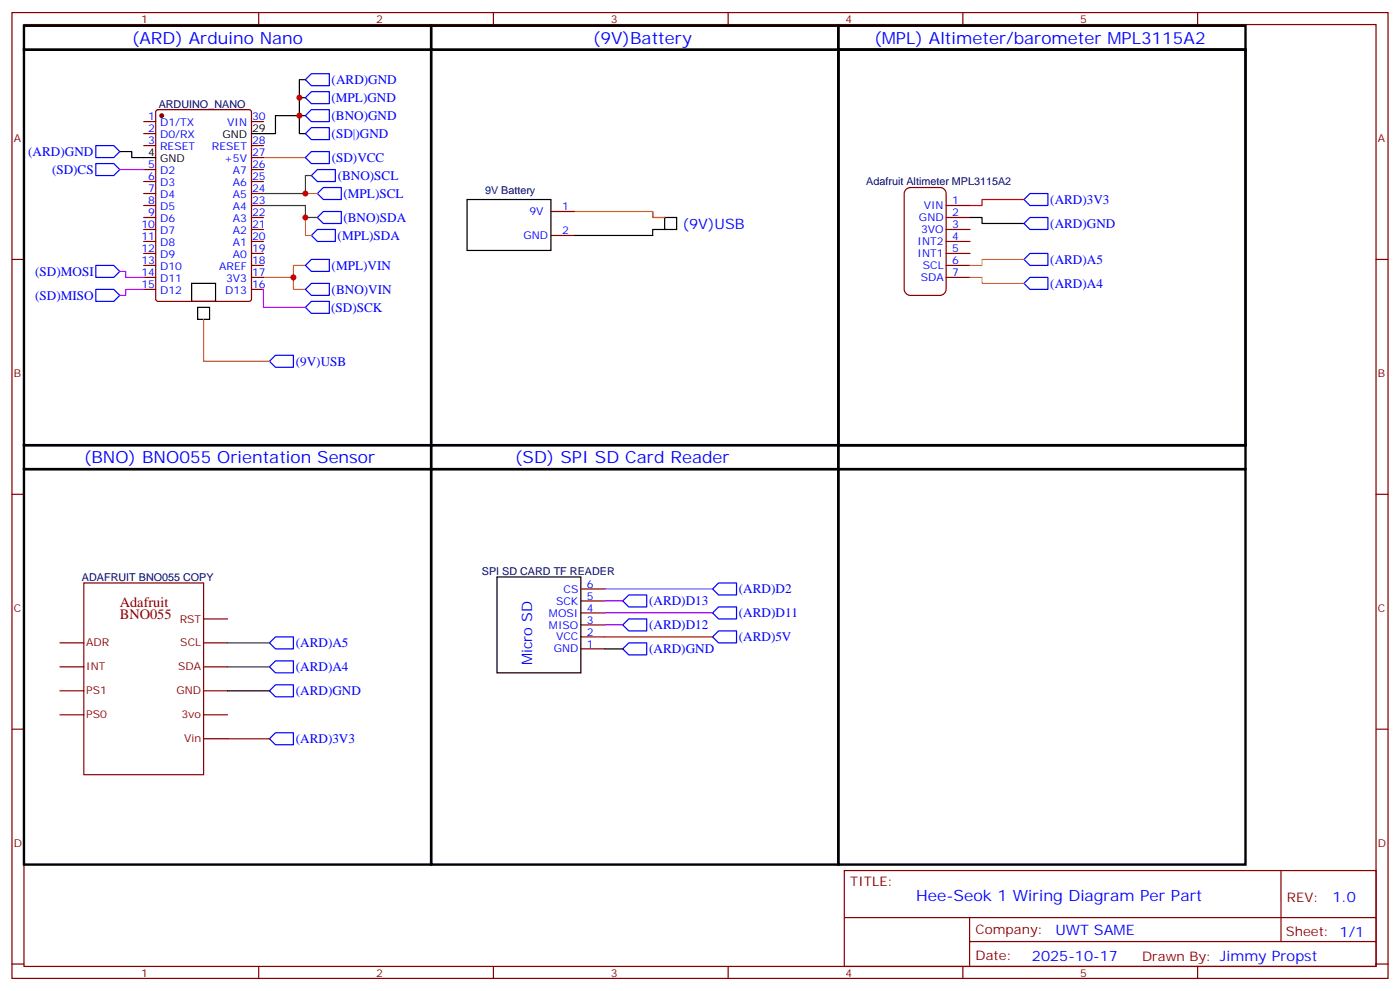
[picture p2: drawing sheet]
<svg xmlns="http://www.w3.org/2000/svg" width="412mm" height="292mm" viewBox="0 0 412 292" stroke-linecap="round" stroke-linejoin="round" font-family="sans-serif">
<g fill="none" stroke="#870000" stroke-width=".35">
<path d="M3.5 3.7h405.4v284.3h-405.4zM7.1 7.2h398.2v277.3h-398.2zM76.2 3.7v3.5M145.3 3.7v3.5M214.5 3.7v3.5M283.6 3.7v3.5M352.8 3.7v3.5M42.3 35.8h3.6M42.3 39.3h3.6M46.1 32.5l.5-.2h26.8l.6 .4 .1 55.3-.5 .7h-27l-.7-.4v-55.3zM74.1 35.8h3.5M42.3 42.9h3.6"/>
<path d="M42.3 49.9h3.6M42.3 53.4h3.6M42.3 57h3.6M74.1 42.9h3.5M74.1 49.9h3.5M74.1 53.4h3.5M74.1 57h3.5M74.1 46.4h3.5M266.9 55.7l1.2-.5h8.8a1.76 1.76 0 0 1 1.8 1.8v28.2a1.89 1.89 0 0 1-1.8 1.8h-8.8a1.89 1.89 0 0 1-1.8-1.8v-28.2zM3.5 76.4h3.6M42.3 60.5h3.6M42.3 64h3.6"/>
<path d="M42.3 67.6h3.6M42.3 71.1h3.6M42.3 74.6h3.6M42.3 78.1h3.6M74.1 60.5h3.5M74.1 64h3.5M74.1 67.6h3.5M74.1 71.1h3.5M74.1 74.6h3.5M74.1 78.1h3.5M162.3 69.3h7M162.3 62.3h7"/>
<path d="M278.7 60.5h7.1M278.7 64h7.1M278.7 67.6h7.1M278.7 71.1h7.1M278.7 74.6h7.1M278.7 78.1h7.1M405.3 76.4h3.6M42.3 81.7h3.6M42.3 85.2h3.6M74.1 81.7h3.5M74.1 85.2h3.5M278.7 81.7h7.1"/>
<path d="M3.5 145.5h3.6M405.3 145.5h3.6M24.7 171.6h35.3v56.5h-35.3zM171.1 176.9h7.1M171.1 173.4h7.1M17.6 189.3h7.1M17.6 196.3h7.1M60 189.3h7M60 196.3h7M60 182.2h7M171.1 191h7.1M171.1 187.5h7.1"/>
<path d="M171.1 184h7.1M171.1 180.4h7.1M3.5 214.7h3.6M17.6 203.4h7.1M17.6 210.4h7.1M60 203.4h7M60 210.4h7M60 217.5h7M405.3 214.7h3.6M248.7 256.3h156.6v28.2h-156.6zM377.3 256.3v20.9M248.7 270.1h156.5"/>
<path d="M285.6 277.2h119.6M285.6 270.1v14.2M3.5 283.8h3.6M76.2 284.5v3.5M145.3 284.5v3.5M214.5 284.5v3.5M283.6 284.5v3.5M352.8 284.5v3.5M405.3 283.8h3.6"/>
</g>
<path d="M7.1 7.6h119.9v7h-119.9zM7.1 14.6h119.9v116.5h-119.9zM127 14.6h119.9v116.5h-119.9zM127 7.6h119.9v7h-119.9zM246.9 14.6h120v116.5h-120zM246.9 7.6h120v7h-120zM7.1 138.1h119.9v116.4h-119.9zM7.1 131.1h119.9v7h-119.9zM127 131.1h119.9v7h-119.9zM127 138.1h119.9v116.4h-119.9zM246.9 131.1h120v7h-120zM246.9 138.1h120v116.4h-120z" fill="none" stroke="#000" stroke-width=".71"/>
<g fill="none" stroke="#000" stroke-width=".35">
<path d="M90 34h-8.9v5.3h-7M90 28.8h-1.8v10.5h1.8M90 23.5h-1.8v5.3M35.3 44.6h3.5v1.8h7.1M137.6 58.7h24.7v15h-24.7zM195.8 64h3.5v3.6h-3.5zM195.8 67.6h-3.5v1.7h-23M285.8 64h3.5v1.8h12.3M56.4 83.4h7.1v5.3h-7.1zM58.2 90.5h3.5v3.5h-3.5zM146.4 169.9h24.7v28.2h-24.7zM178.2 191h5.2"/>
<path d="M67 203.4h12.4"/>
</g>
<path d="M77.6 46.4h12.4M90 78.1h-3.6v3.6M169.3 62.3h23v1.7h3.5h-3.5v-1.7M60 94v12.4h19.4M77.6 81.7h8.8M86.4 81.7v3.5h3.6" fill="none" stroke="#f60" stroke-width=".35"/>
<g fill="none" stroke="#00f" stroke-width=".35">
<path d="M90 28.8l1.7-1.8h5.3v3.5h-5.3zM90 39.3l1.7-1.7h5.3v3.5h-5.3zM90 34l1.7-1.7h5.3v3.5h-5.3zM91.7 21.7h5.3v3.5h-5.3l-1.7-1.7zM28.2 48.2h5.3l1.8 1.7-1.8 1.8h-5.3zM28.2 42.9h5.3l1.8 1.7-1.8 1.8h-5.3zM90 46.4l1.7-1.8h5.3v3.6h-5.3zM91.7 51.7l1.8-1.8h5.3v3.5h-5.3zM93.5 57l1.7-1.8h5.3v3.5h-5.3zM303.4 57h5.3v3.5h-5.3l-1.8-1.8zM28.2 78.1h5.3l1.8 1.8-1.8 1.8h-5.3zM90 78.1l1.7-1.7h5.3v3.5h-5.3z"/>
<path d="M91.7 69.3l1.8-1.7h5.3v3.5h-5.3zM93.5 64l1.7-1.7h5.3v3.5h-5.3zM301.6 76.4l1.8-1.8h5.3v3.5h-5.3zM303.4 64h5.3v3.6h-5.3l-1.8-1.8zM28.2 85.2h5.3l1.8 1.8-1.8 1.7h-5.3zM90 85.2l1.7-1.8h5.3v3.6h-5.3zM90 90.5l1.7-1.8h5.3v3.6h-5.3zM301.6 83.4l1.8-1.7h5.3v3.5h-5.3zM79.4 106.4l1.7-1.8h5.3v3.5h-5.3zM183.4 176.9l1.8-1.7h5.3v3.5h-5.3zM211.7 171.6h5.3v3.6h-5.3l-1.8-1.8zM79.4 196.3l1.7-1.7h5.3v3.5h-5.3z"/>
<path d="M79.4 189.3l1.7-1.8h5.3v3.5h-5.3zM183.4 191l1.8-1.7h5.3v3.5h-5.3zM183.4 184l1.8-1.8h5.3v3.5h-5.3zM209.9 187.5l1.8-1.8h5.3v3.6h-5.3zM209.9 180.4l1.8-1.7h5.3v3.5h-5.3zM79.4 203.4l1.7-1.8h5.3v3.5h-5.3zM81.1 215.7h5.3v3.6h-5.3l-1.7-1.8z"/>
</g>
<circle cx="47.6" cy="34" r=".53" fill="#870000" stroke="#870000" stroke-width=".35"/>
<path d="M91.7 51.7h-1.7v5.3h-12.4M77.6 60.5h12.4v3.5h3.5M67 196.3h12.4M67 189.3h12.4" fill="none" stroke="#008700" stroke-width=".35"/>
<path d="M90 57h3.5M90 64v5.3h1.7M301.6 76.4h-12.3v1.7h-3.5M285.8 81.7h3.5v1.7h12.3" fill="none" stroke="#fc0" stroke-width=".35"/>
<path d="M35.3 49.9h7M35.3 79.9h1.7v1.8h5.3M42.3 85.2h-5.3v1.8h-1.7M77.6 85.2v5.3h12.4M178.2 176.9h5.2M178.2 173.4h31.7M178.2 184h5.2M178.2 180.4h31.7" fill="none" stroke="#c0f" stroke-width=".35"/>
<path d="M301.6 58.7h-12.3v1.8h-3.5M178.2 187.5h31.7M67 217.5h12.4" fill="none" stroke="#c00" stroke-width=".35"/>
<g fill="#c00">
<circle cx="86.4" cy="81.7" r=".88"/>
<circle cx="88.2" cy="34" r=".88"/>
<circle cx="90" cy="64" r=".88"/>
<circle cx="90" cy="57" r=".88"/>
<circle cx="88.2" cy="28.8" r=".88"/>
</g>
<g font-size="4.9" fill="#00f">
<text x="38.8" y="12.9">(ARD) Arduino Nano</text>
<text x="174.6" y="12.9">(9V)Battery</text>
<text x="257.5" y="12.9">(MPL) Altimeter/barometer MPL3115A2</text>
<text x="24.7" y="136.3">(BNO) BNO055 Orientation Sensor</text>
<text x="151.7" y="136.3">(SD) SPI SD Card Reader</text>
</g>
<text font-size="4.6" fill="#00f" x="269.9" y="265.1">Hee-Seok 1 Wiring Diagram Per Part</text>
<g font-size="4.2" fill="#00f">
<text x="201.1" y="67.6">(9V)USB</text>
<text x="156.8" y="195.9" transform="rotate(-90 156.8 195.9)">Micro SD</text>
<text x="392.5" y="265.6">1.0</text>
<text x="310.9" y="275.1">UWT SAME</text>
<text x="304" y="282.9">2025-10-17</text>
</g>
<g font-size="4.2" fill="#800">
<text x="35.3" y="178.7">Adafruit</text>
<text x="35.3" y="182.2">BNO055</text>
</g>
<g font-size="3.9" fill="#00f">
<text x="97.7" y="24.8">(ARD)GND</text>
<text x="97.7" y="35.4">(BNO)GND</text>
<text x="97.7" y="30.1">(MPL)GND</text>
<text x="97.7" y="40.7">(SD|)GND</text>
<text x="8.3" y="45.9">(ARD)GND</text>
<text x="97.7" y="47.7">(SD)VCC</text>
<text x="15.3" y="51.2">(SD)CS</text>
<text x="99.5" y="52.9">(BNO)SCL</text>
<text x="101.2" y="58.3">(MPL)SCL</text>
<text x="309.4" y="60">(ARD)3V3</text>
<text x="101.1" y="65.3">(BNO)SDA</text>
<text x="99.5" y="70.7">(MPL)SDA</text>
<text x="309.4" y="67">(ARD)GND</text>
<text x="309.4" y="77.6">(ARD)A5</text>
<text x="10.4" y="81.2">(SD)MOSI</text>
<text x="97.7" y="79.5">(MPL)VIN</text>
<text x="10.4" y="88.2">(SD)MISO</text>
<text x="97.7" y="86.6">(BNO)VIN</text>
<text x="309.4" y="84.7">(ARD)A4</text>
<text x="97.6" y="91.8">(SD)SCK</text>
<text x="87.1" y="107.7">(9V)USB</text>
<text x="191.2" y="178.2">(ARD)D13</text>
<text x="217.7" y="174.6">(ARD)D2</text>
<text x="191.2" y="185.2">(ARD)D12</text>
<text x="217.7" y="181.7">(ARD)D11</text>
<text x="87.1" y="190.5">(ARD)A5</text>
<text x="217.6" y="188.7">(ARD)5V</text>
<text x="87.1" y="197.6">(ARD)A4</text>
<text x="191.2" y="192.3">(ARD)GND</text>
<text x="87.1" y="204.6">(ARD)GND</text>
<text x="87.1" y="218.7">(ARD)3V3</text>
</g>
<g font-size="3.9" fill="#800">
<text x="250.5" y="260.9">TITLE:</text>
<text x="379.1" y="265.6">REV:</text>
<text x="287.4" y="275.1">Company:</text>
<text x="378.7" y="275.7">Sheet: 1/1</text>
<text x="287.4" y="282.8">Date:</text>
<text x="336.4" y="282.8">Drawn By: Jimmy Propst</text>
</g>
<g font-size="3.2" fill="#800">
<text x="41.6" y="6.7">1</text>
<text x="110.8" y="6.7">2</text>
<text x="179.9" y="6.7">3</text>
<text x="249.1" y="6.7">4</text>
<text x="318.2" y="6.7">5</text>
<text x="4.1" y="41.8">A</text>
<text x="405.9" y="41.8">A</text>
<text x="4.1" y="110.9">B</text>
<text x="405.9" y="110.9">B</text>
<text x="4.1" y="180.1">C</text>
<text x="52.9" y="183.3">RST</text>
<text x="405.9" y="180.1">C</text>
<text x="25.4" y="190.3">ADR</text>
<text x="53.1" y="190.3">SCL</text>
<text x="25.4" y="197.4">INT</text>
<text x="52.5" y="197.4">SDA</text>
<text x="25.4" y="204.4">PS1</text>
<text x="52" y="204.4">GND</text>
<text x="25.4" y="211.5">PS0</text>
<text x="53.4" y="211.5">3vo</text>
<text x="54.2" y="218.5">Vin</text>
<text x="4.1" y="249.2">D</text>
<text x="405.9" y="249.2">D</text>
<text x="41.6" y="287.5">1</text>
<text x="110.8" y="287.5">2</text>
<text x="179.9" y="287.5">3</text>
<text x="249.1" y="287.5">4</text>
<text x="318.2" y="287.5">5</text>
</g>
<g font-size="3.2" fill="#00f">
<text x="43.7" y="35.5">1</text>
<text x="74.3" y="35.5">30</text>
<text x="43.7" y="39">2</text>
<text x="47.2" y="37.2">D1/TX</text>
<text x="47.2" y="40.7">D0/RX</text>
<text x="66.9" y="37.2">VIN</text>
<text x="43.7" y="42.5">3</text>
<text x="47.2" y="44.3">RESET</text>
<text x="62.4" y="44.3">RESET</text>
<text x="66" y="47.8">+5V</text>
<text x="74.3" y="46">27</text>
<text x="74.3" y="42.5">28</text>
<text x="43.7" y="49.6">5</text>
<text x="43.7" y="53.1">6</text>
<text x="47.2" y="51.3">D2</text>
<text x="68.6" y="51.3">A7</text>
<text x="74.3" y="53.1">25</text>
<text x="74.3" y="49.6">26</text>
<text x="43.7" y="56.6">7</text>
<text x="47.2" y="54.9">D3</text>
<text x="47.2" y="58.4">D4</text>
<text x="68.6" y="58.4">A5</text>
<text x="68.6" y="54.9">A6</text>
<text x="74.3" y="56.6">24</text>
<text x="43.7" y="60.1">8</text>
<text x="43.7" y="63.7">9</text>
<text x="47.2" y="61.9">D5</text>
<text x="47.2" y="65.4">D6</text>
<text x="68.6" y="65.4">A3</text>
<text x="68.6" y="61.9">A4</text>
<text x="74.3" y="63.7">22</text>
<text x="74.3" y="60.1">23</text>
<text x="155.9" y="63.3">9V</text>
<text x="165.6" y="61.9">1</text>
<text x="270.7" y="65.1">GND</text>
<text x="272.1" y="61.6">VIN</text>
<text x="280.5" y="63.7">2</text>
<text x="280.5" y="60.1">1</text>
<text x="41.7" y="67.2">10</text>
<text x="41.7" y="70.7">11</text>
<text x="47.2" y="69">D7</text>
<text x="68.6" y="69">A2</text>
<text x="74.3" y="70.7">20</text>
<text x="74.3" y="67.2">21</text>
<text x="154.2" y="70.4">GND</text>
<text x="165.6" y="69">2</text>
<text x="271.3" y="68.6">3VO</text>
<text x="280.5" y="70.7">4</text>
<text x="280.5" y="67.2">3</text>
<text x="41.7" y="74.3">12</text>
<text x="41.7" y="77.8">13</text>
<text x="47.2" y="72.5">D8</text>
<text x="47.2" y="76">D9</text>
<text x="68.6" y="76">A0</text>
<text x="68.6" y="72.5">A1</text>
<text x="74.3" y="77.8">18</text>
<text x="74.3" y="74.3">19</text>
<text x="270.3" y="75.7">INT1</text>
<text x="270.3" y="72.1">INT2</text>
<text x="280.5" y="74.3">5</text>
<text x="280.5" y="77.8">6</text>
<text x="41.7" y="81.3">14</text>
<text x="47.2" y="79.6">D10</text>
<text x="47.2" y="83.1">D11</text>
<text x="64.6" y="79.6">AREF</text>
<text x="66.6" y="83.1">3V3</text>
<text x="74.3" y="81.3">17</text>
<text x="271.2" y="82.7">SDA</text>
<text x="271.8" y="79.2">SCL</text>
<text x="280.5" y="81.3">7</text>
<text x="41.7" y="84.8">15</text>
<text x="47.2" y="86.6">D12</text>
<text x="66.3" y="86.6">D13</text>
<text x="74.3" y="84.8">16</text>
<text x="172.9" y="173">6</text>
<text x="163.8" y="178">SCK</text>
<text x="166" y="174.4">CS</text>
<text x="172.9" y="176.6">5</text>
<text x="161.7" y="185">MISO</text>
<text x="161.7" y="181.5">MOSI</text>
<text x="172.9" y="183.6">3</text>
<text x="172.9" y="180.1">4</text>
<text x="163.8" y="188.6">VCC</text>
<text x="172.9" y="190.7">1</text>
<text x="172.9" y="187.1">2</text>
<text x="163.1" y="192.1">GND</text>
</g>
<g font-size="3.2" fill="#000080">
<text x="46.7" y="31.7">ARDUINO_NANO</text>
<text x="142.9" y="57">9V Battery</text>
<text x="255.2" y="54.5">Adafruit Altimeter MPL3115A2</text>
<text x="24.1" y="171">ADAFRUIT BNO055 COPY</text>
<text x="141.9" y="169.2">SPI SD CARD TF READER</text>
</g>
<g font-size="3.2">
<text x="65.5" y="40.7">GND</text>
<text x="74.3" y="39">29</text>
<text x="43.7" y="46">4</text>
<text x="47.2" y="47.8">GND</text>
</g>
</svg>
